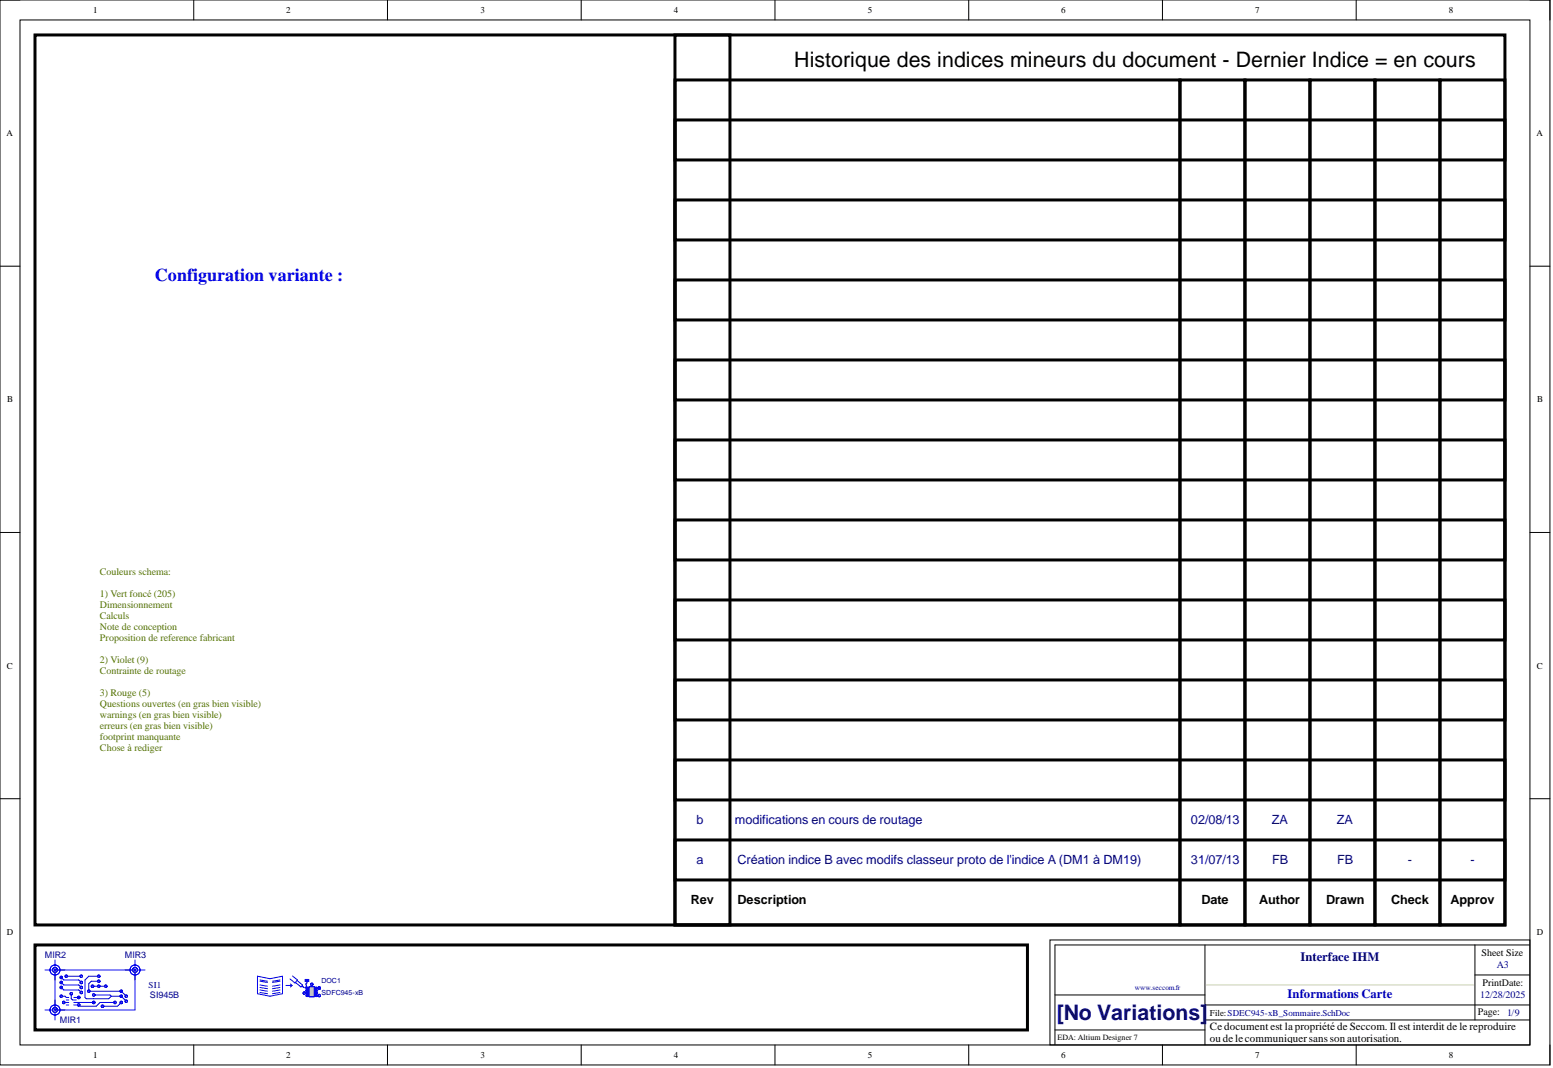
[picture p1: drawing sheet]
<svg xmlns="http://www.w3.org/2000/svg" width="393mm" height="271mm" viewBox="0 0 393 271" stroke-linecap="round" stroke-linejoin="round" font-family="sans-serif">
<g fill="none" stroke="#000" stroke-width=".25">
<path d="M0 0h392.6v269.8h-392.6zM0 0h5.1M49.1 0v5.1M98.1 0v5.1M147.2 0v5.1M196.3 0v5.1M245.4 0v5.1M294.4 0v5.1M343.5 0v5.1M387.5 0h5.1v5.1M5.1 5.1h382.4v259.6h-382.4zM0 67.4h5.1"/>
<path d="M387.5 67.4h5.1M0 134.9h5.1M387.5 134.9h5.1M0 202.4h5.1M387.5 202.4h5.1M265.9 238.1h121.6v26.6h-121.6zM305.2 239.4v25.3M373.6 239.4v19M387.4 239.4h-120.2v25.2M267.2 252.1h38M305.2 254.6h82.2M305.2 258.4h82.2"/>
<path d="M373.6 247h13.8M49.1 264.7v5.1M98.1 264.7v5.1M147.2 264.7v5.1M196.3 264.7v5.1M245.4 264.7v5.1M267.2 260.9h38M294.4 264.7v5.1M343.5 264.7v5.1M392.6 264.7v5.1"/>
</g>
<path d="M305.5 249.5h67.8" fill="none" stroke="#cfc9b5" stroke-width=".25"/>
<g fill="none" stroke="#000" stroke-width=".76">
<path d="M8.9 8.9h372.3v225.4h-372.3zM171 8.9h13.9v225.4h-13.9zM171 20.3h127.9v214h-127.9zM171 30.4h210.2v10.1h-210.2zM298.9 20.3h16.4v214h-16.4zM315.3 20.3h16.5v214h-16.5zM331.8 20.3h16.4v214h-16.4zM348.2 20.3h16.5v214h-16.5zM364.7 20.3h16.5v214h-16.5zM171 50.7h210.2v10.1h-210.2zM171 70.9h210.2v10.2h-210.2zM171 91.2h210.2v10.1h-210.2z"/>
<path d="M171 111.5h210.2v10.1h-210.2zM171 131.7h210.2v10.2h-210.2zM171 152h210.2v10.1h-210.2zM171 172.3h210.2v10.1h-210.2zM171 192.5h210.2v10.2h-210.2zM171 212.8h210.2v10.1h-210.2zM8.9 239.4h251.3v21.5h-251.3z"/>
</g>
<g fill="none" stroke="#00f" stroke-width=".25">
<path d="M65.2 247.3l3.2 .7 3.1-.7v4.5l-3.1 .6-3.2-.6zM65.9 250.8l1.9 .3M65.9 250.2l1.9 .3M65.9 249.5l1.9 .4M65.9 251.4l1.9 .4M65.9 248.6l1.9 .3M65.9 248.3l1.9 .3M70.9 248.3l-1.9 .3M70.9 248.6l-1.9 .3M70.9 250.8l-1.9 .3M70.9 250.2l-1.9 .3M70.9 249.5l-1.9 .4"/>
<path d="M70.9 251.4l-1.9 .4M72.4 249.7h1.6M73.6 249.3l.4 .4M74 249.7l-.4 .4M74.1 247.3l1.2 1-.6 .7-1.3-1M75.2 248.4l1.4 1.1-.4 .6-1.4-1.2M76.6 249.8l.4 .4-.5-.3M77.1 251.6h.9M77.2 248.7h1.1M77.2 248.4h1.1M77.2 248.2h1.1M77.4 248.2v.5"/>
<path d="M77.8 248.7v.3l-.3 .2 .1 .6-.4 .5M77.9 248.2l-.4 .1M77.9 248.4l-.4 .1M78 248.3l-.4 .1M78 248.5l-.4 .2M78.1 248.2v.5M78.3 250h1.3v2.5h-1.3zM79 249.4v1.3M80.2 252.2h.7M80.2 250.3h.7"/>
<circle cx="77.1" cy="251.6" r=".32"/>
<circle cx="79" cy="249.4" r=".32"/>
<circle cx="80.9" cy="250.3" r=".32"/>
<circle cx="80.9" cy="252.2" r=".32"/>
</g>
<path d="M77.7 252.2h.3M77.7 251.6h.3M77.7 250.3h.3M77.7 250.9h.3M79.9 252.2h.3M79.9 251.6h.3M79.9 250.3h.3M79.9 251h.3" fill="none" stroke="#00f" stroke-width=".76"/>
<path d="M78.3 250h1.3v2.5h-1.3z" fill-rule="evenodd" fill="#c0c0c0"/>
<g fill="none" stroke="#00f" stroke-width=".25">
<path d="M11.4 245.7h25.3M13.9 243.2v15.2M15.5 252.4h1l.3 .3h.6M15.5 248.9l.6 .6h3.8l.7 .7M15.5 250.2l.6 .6h3.8l.7 .6M15.5 247.6l.6 .7h3.8l.7 .6M16.1 254h1.3M16.8 254.6h.6M16.8 253.3h.6M16.8 247.3h3.8M18 251.8v1.2l.4 .3h.9M18.7 254.6h1.2"/>
<path d="M18.7 254h5M18.7 252.7h1.2M23.4 249.9h3.4M23.7 252.1h4.2l.3 .3M25 247.3h-2.5l-1 1v4.4l.3 .3h5.7l.7-.6M25 248.6h-1.9l-.6 .6v1.9h8.2l1.3 1.3M28.2 252.4h2.5l1.3 1.3M29.1 254h-3.8l-.9 .9h-4.1M30.7 254l-.9 .9h-3.8M34.2 243.2v12.7h-22.8M78.3 250h1.3v2.5h-1.3z"/>
<circle cx="13.9" cy="255.9" r=".63"/>
<circle cx="13.9" cy="245.7" r=".63"/>
<circle cx="13.9" cy="245.7" r="1.27"/>
<circle cx="13.9" cy="255.9" r="1.27"/>
<circle cx="13.9" cy="245.7" r=".64"/>
<circle cx="13.9" cy="255.9" r=".64"/>
<circle cx="15.5" cy="248.9" r=".32"/>
<circle cx="15.5" cy="252.4" r=".32"/>
<circle cx="15.5" cy="250.2" r=".32"/>
<circle cx="15.5" cy="247.6" r=".32"/>
<circle cx="16.1" cy="254" r=".32"/>
<circle cx="16.8" cy="247.3" r=".32"/>
<circle cx="18" cy="251.8" r=".32"/>
<circle cx="19.9" cy="252.7" r=".32"/>
<circle cx="19.9" cy="254.6" r=".32"/>
<circle cx="20.6" cy="248.9" r=".32"/>
<circle cx="20.6" cy="247.3" r=".32"/>
<circle cx="20.6" cy="250.2" r=".32"/>
<circle cx="20.6" cy="251.4" r=".32"/>
<circle cx="22.5" cy="251.1" r=".32"/>
<circle cx="23.4" cy="249.9" r=".32"/>
<circle cx="23.7" cy="252.1" r=".32"/>
<circle cx="23.7" cy="254" r=".32"/>
<circle cx="25" cy="247.3" r=".32"/>
<circle cx="25" cy="248.6" r=".32"/>
<circle cx="25" cy="249.9" r=".32"/>
<circle cx="26" cy="254.9" r=".32"/>
<circle cx="26.8" cy="249.9" r=".32"/>
<circle cx="29.1" cy="254" r=".32"/>
<circle cx="30.7" cy="251.1" r=".32"/>
<circle cx="30.7" cy="252.4" r=".32"/>
<circle cx="30.7" cy="254" r=".32"/>
<circle cx="32" cy="252.4" r=".32"/>
<circle cx="32" cy="253.7" r=".32"/>
<circle cx="34.2" cy="245.7" r=".63"/>
<circle cx="34.2" cy="245.7" r="1.27"/>
<circle cx="34.2" cy="245.7" r=".64"/>
</g>
<path d="M25.3 143.3h74v58.1h-74z" fill-rule="evenodd" fill="#fff"/>
<path d="M25.3 143.3h74v58.1h-74z" fill="none" stroke="#fff" stroke-width=".25"/>
<text font-size="5.4" x="201.2" y="17.1">Historique des indices mineurs du document - Dernier Indice = en cours</text>
<text font-size="5.4" fill="#000080" x="267.7" y="258.5">[No Variations]</text>
<text font-size="4.6" fill="#00f" x="39.3" y="71.2">Configuration variante :</text>
<g font-size="3.2" fill="#000080">
<text x="176.4" y="208.8">b</text>
<text x="186.2" y="208.8">modifications en cours de routage</text>
<text x="301.6" y="208.8">02/08/13</text>
<text x="322.2" y="208.8">ZA</text>
<text x="338.6" y="208.8">ZA</text>
<text x="176.4" y="219">a</text>
<text x="186.8" y="219">Création indice B avec modifs classeur proto de l'indice A (DM1 à DM19)</text>
<text x="301.6" y="219">31/07/13</text>
<text x="322.2" y="219">FB</text>
<text x="338.7" y="219">FB</text>
<text x="356.6" y="219">-</text>
<text x="372.5" y="219">-</text>
<text x="329.4" y="243.4">Interface IHM</text>
</g>
<g font-size="3.2">
<text x="175" y="229.1">Rev</text>
<text x="186.8" y="229.1">Description</text>
<text x="304.3" y="229.1">Date</text>
<text x="319" y="229.1">Author</text>
<text x="335.9" y="229.1">Drawn</text>
<text x="352.4" y="229.1">Check</text>
<text x="367.4" y="229.1">Approv</text>
</g>
<text font-size="3.2" fill="#0000bf" x="326.1" y="252.8">Informations Carte</text>
<g font-size="2.8">
<text x="306.5" y="260.9">Ce document est la propriété de Seccom. Il est interdit de le reproduire</text>
<text x="306.5" y="263.9">oudelecommuniquersanssonautorisation.</text>
</g>
<g font-size="2.5" fill="#567700">
<text x="25.3" y="145.6">Couleurs schema:</text>
<text x="25.3" y="151.2">1) Vert foncé (205)</text>
<text x="25.3" y="153.9">Dimensionnement</text>
<text x="25.3" y="156.7">Calculs</text>
<text x="25.3" y="159.5">Note de conception</text>
<text x="25.3" y="162.3">Proposition de reference fabricant</text>
<text x="25.3" y="167.9">2) Violet (9)</text>
<text x="25.3" y="170.7">Contrainte de routage</text>
<text x="25.3" y="176.2">3) Rouge (5)</text>
<text x="25.3" y="179">Questions ouvertes (en gras bien visible)</text>
<text x="25.3" y="181.8">warnings (en gras bien visible)</text>
<text x="25.3" y="184.6">erreurs (en gras bien visible)</text>
<text x="25.3" y="187.4">footprint manquante</text>
<text x="25.3" y="190.2">Chose à rediger</text>
</g>
<g font-size="2.5">
<text x="375.3" y="242.3">Sheet Size</text>
<text x="375.5" y="249.9">PrintDate:</text>
<text x="374.3" y="257.2">Page:</text>
</g>
<g font-size="2.5" fill="#000080">
<text x="379.1" y="245.2">A3</text>
<text x="374.9" y="252.9">12/28/2025</text>
<text x="381.8" y="257.4">1/9</text>
</g>
<g font-size="2.3">
<text x="23.6" y="3.3">1</text>
<text x="72.5" y="3.3">2</text>
<text x="121.7" y="3.3">3</text>
<text x="170.7" y="3.3">4</text>
<text x="219.8" y="3.3">5</text>
<text x="268.8" y="3.3">6</text>
<text x="317.9" y="3.3">7</text>
<text x="367" y="3.3">8</text>
<text x="1.7" y="34.5">A</text>
<text x="389.2" y="34.5">A</text>
<text x="1.9" y="101.9">B</text>
<text x="389.4" y="101.9">B</text>
<text x="1.8" y="169.4">C</text>
<text x="389.3" y="169.4">C</text>
<text x="1.8" y="236.9">D</text>
<text x="389.3" y="236.9">D</text>
<text x="306.5" y="257.3">File:SDEC945-xB_Sommaire.SchDoc</text>
<text x="23.6" y="268">1</text>
<text x="72.5" y="268">2</text>
<text x="121.7" y="268">3</text>
<text x="170.7" y="268">4</text>
<text x="219.8" y="268">5</text>
<text x="268.8" y="268">6</text>
<text x="317.9" y="268">7</text>
<text x="367" y="268">8</text>
</g>
<g font-size="2.3" fill="#000080">
<text x="11.4" y="242.7">MIR2</text>
<text x="31.7" y="242.7">MIR3</text>
<text x="37.7" y="250.3">SI1</text>
<text x="38" y="252.8">SI945B</text>
<text x="15.2" y="259.2">MIR1</text>
</g>
<text font-size="2" x="267.9" y="263.4">EDA: Altium Designer 7</text>
<text font-size="1.9" fill="#000080" x="287.5" y="250.8">www.seccom.fr</text>
<g font-size="1.8" fill="#000080">
<text x="81.5" y="249">DOC1</text>
<text x="81.5" y="252.2">SDFC945-xB</text>
</g>
</svg>
